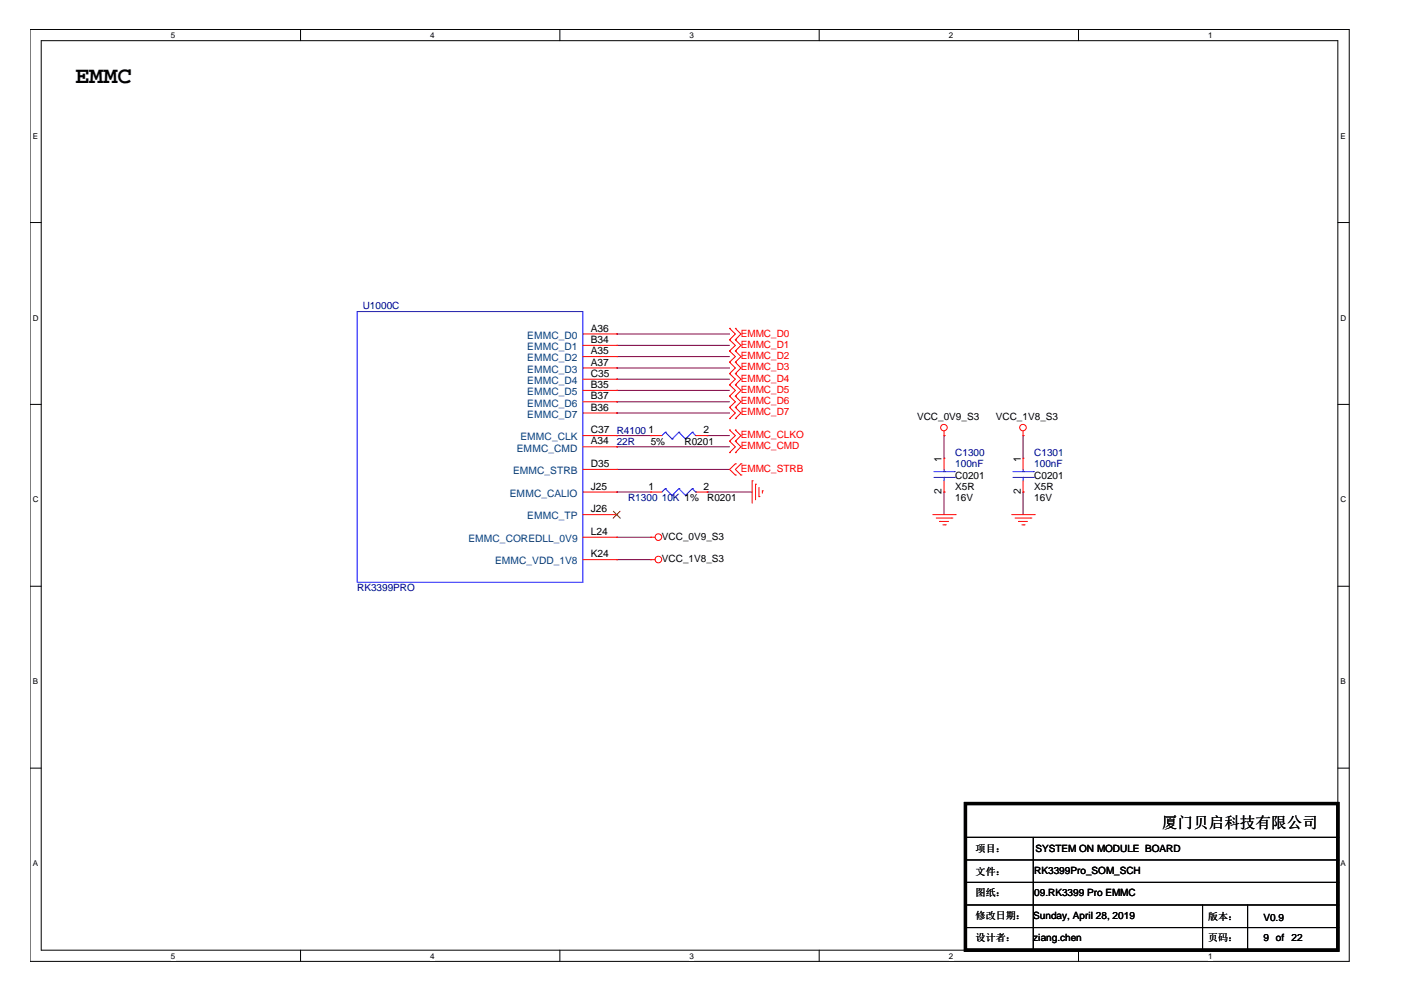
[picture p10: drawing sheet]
<svg xmlns="http://www.w3.org/2000/svg" width="297mm" height="210mm" viewBox="0 0 297 210" stroke-linecap="round" stroke-linejoin="round" font-family="sans-serif">
<path d="M6.3 6.2h279.2v197.2h-279.2zM8.7 8.6h274.3v192.5h-274.3z" fill="none" stroke="#000" stroke-width=".21"/>
<g fill="#fff">
<path d="M36.2 6.5h.9v1.9h-.9z"/>
<path d="M36.2 201.3h.9v1.9h-.9z"/>
</g>
<path d="M63.6 6.2v2.4M63.6 201.1v2.3" fill="none" stroke="#000" stroke-width=".21"/>
<g fill="#fff">
<path d="M91 6.5h.9v1.9h-.9z"/>
<path d="M91 201.3h.9v1.9h-.9z"/>
</g>
<path d="M118.4 6.2v2.4M118.4 201.1v2.3" fill="none" stroke="#000" stroke-width=".21"/>
<g fill="#fff">
<path d="M145.9 6.5h.9v1.9h-.9z"/>
<path d="M145.9 201.3h.9v1.9h-.9z"/>
</g>
<path d="M173.3 6.2v2.4M173.3 201.1v2.3" fill="none" stroke="#000" stroke-width=".21"/>
<g fill="#fff">
<path d="M200.7 6.5h1v1.9h-1z"/>
<path d="M200.7 201.3h1v1.9h-1z"/>
</g>
<path d="M228.2 6.2v2.4M228.2 201.1v2.3" fill="none" stroke="#000" stroke-width=".21"/>
<g fill="#fff">
<path d="M255.6 6.5h.9v1.9h-.9z"/>
<path d="M255.6 201.3h.9v1.9h-.9z"/>
<path d="M6.9 27.8h1.2v1.9h-1.2z"/>
<path d="M283.6 27.8h1.2v1.9h-1.2z"/>
<path d="M6.9 66.3h1.3v1.9h-1.3z"/>
<path d="M283.6 66.3h1.3v1.9h-1.3z"/>
</g>
<path d="M6.3 47.1h2.4M283 47.1h2.4" fill="none" stroke="#000" stroke-width=".21"/>
<g fill="#fff">
<path d="M6.9 104.8h1.3v1.9h-1.3z"/>
<path d="M283.6 104.8h1.3v1.9h-1.3z"/>
</g>
<path d="M6.3 85.6h2.4M283 85.6h2.4" fill="none" stroke="#000" stroke-width=".21"/>
<g fill="#fff">
<path d="M6.9 143.3h1.2v1.9h-1.2z"/>
<path d="M283.6 143.3h1.2v1.9h-1.2z"/>
</g>
<path d="M6.3 124.1h2.4M283 124.1h2.4" fill="none" stroke="#000" stroke-width=".21"/>
<g fill="#fff">
<path d="M6.9 181.8h1.2v1.9h-1.2z"/>
<path d="M283.6 181.8h1.2v1.9h-1.2z"/>
</g>
<g fill="none" stroke="#000" stroke-width=".21">
<path d="M6.3 162.5h2.4M204.3 177.2h78.7M218.6 177.2v23.9M283 177.2h.1M283 162.5h2.4M204.3 186.7h78.7M204.3 191.5h78.7M204.3 196.3h78.7M204.3 182h78.7M254.4 191.5v9.6M263.9 191.5v9.6M283 186.7h.1"/>
<path d="M283 191.5h.1M283 196.3h.1M283 182h.1M218.6 201.1h.1M254.4 201.1h.1M263.9 201.1h.1"/>
</g>
<g fill="none" stroke="#800040" stroke-width=".21">
<path d="M130.5 70.7h.1M130.5 77.9h.1M130.5 75.5h.1M130.5 73.1h.1M130.5 70.7h23.8M130.5 77.9h23.8M130.5 75.5h23.8M130.5 73.1h23.8M130.5 99.3h.1M130.5 94.5h.1M130.5 87.4h.1M130.5 85h.1"/>
<path d="M130.5 82.6h.1M130.5 80.2h.1M130.5 92.2h.1M130.5 99.3h23.8M130.5 94.5h23.8M130.5 87.4h23.8M130.5 85h23.8M130.5 82.6h23.8M130.5 80.2h23.8M130.5 92.2h7.2M149.6 92.2h.1M149.6 92.2h4.7"/>
<path d="M199.7 92.2h.1M199.7 92.2v4.8M216.5 92.2h.1M216.5 92.2v4.8M130.5 104.1h.1M130.5 113.7h.1M130.5 118.4h.1M130.5 104.1h7.2M130.5 113.7h7.2M130.5 118.4h7.2M149.6 104.1h.1M149.6 104.1h9.5"/>
<path d="M199.7 104.1h.1M199.7 104.1v4.8M216.5 104.1h.1M216.5 104.1v4.8"/>
</g>
<g fill="none" stroke="#f00" stroke-width=".21">
<path d="M123.3 75.5h7.2M123.3 73.1h7.2M123.3 77.9h7.2M123.3 70.7h7.2M130.5 75.5h.1M130.5 73.1h.1M130.5 77.9h.1M130.5 70.7h.1M154.3 71.9h.1M154.3 69.5h.1M154.3 74.3h.1M154.3 76.6h.1"/>
<path d="M154.3 79.1h.1M154.3 69.5l1.3 1.2-1.3 1.2M154.3 71.9l1.3 1.2-1.3 1.2M154.3 74.3l1.3 1.2-1.3 1.1M154.3 76.6l1.3 1.3-1.3 1.2M154.3 79.1l1.3 1.1-1.3 1.2M155.6 71.9h.1M155.6 69.5h.1M155.6 74.3h.1M155.6 76.6h.1M155.6 79.1h.1M155.6 69.5l1.2 1.2-1.2 1.2"/>
<path d="M155.6 71.9l1.2 1.2-1.2 1.2M155.6 74.3l1.2 1.2-1.2 1.1M155.6 76.6l1.2 1.3-1.2 1.2M155.6 79.1l1.2 1.1-1.2 1.2M123.3 82.6h7.2M123.3 80.2h7.2M123.3 99.3h7.2M123.3 87.4h7.2M123.3 85h7.2M123.3 92.2h7.2M123.3 94.5h7.2M130.5 82.6h.1"/>
<path d="M130.5 80.2h.1M130.5 99.3h.1M130.5 87.4h.1M130.5 85h.1M130.5 92.2h.1M130.5 94.5h.1M137.7 92.2h.1M137.7 92.2h2.3M147.2 92.2h2.4M149.6 92.2h.1M154.3 95.8h.1M154.3 93.4h.1"/>
<path d="M154.3 91h.1M154.3 81.4h.1M154.3 83.8h.1M154.3 86.2h.1M154.3 88.6h.1M154.3 93.4l1.3 1.1-1.3 1.3M154.3 91l1.3 1.2-1.3 1.2M154.3 81.4l1.3 1.2-1.3 1.2M154.3 83.8l1.3 1.2-1.3 1.2M154.3 86.2l1.3 1.2-1.3 1.2M155.6 98.1h.1M155.6 95.8h.1"/>
<path d="M155.6 93.4h.1M155.6 91h.1M155.6 81.4h.1M155.6 83.8h.1M155.6 86.2h.1M155.6 88.6h.1M155.6 98.1l-1.3 1.2 1.3 1.2M155.6 93.4l1.2 1.1-1.2 1.3M155.6 91l1.2 1.2-1.2 1.2M155.6 81.4l1.2 1.2-1.2 1.2M155.6 83.8l1.2 1.2-1.2 1.2M155.6 86.2l1.2 1.2-1.2 1.2"/>
<path d="M156.8 98.1h.1M156.8 98.1l-1.2 1.2 1.2 1.2M199.7 92.2h.1M199.7 97h.1M199.7 91.2v1M199.7 97v2.3M216.5 92.2h.1M216.5 97h.1M216.5 91.2v1M216.5 97v2.3M123.3 108.9h7.2M123.3 113.7h7.2"/>
<path d="M123.3 118.4h7.2M123.3 104.1h7.2M130.5 118.4h.1M130.5 108.9h.1M130.5 104.1h.1M130.5 113.7h.1M137.7 113.7h.1M137.7 118.4h.1M137.7 104.1h.1M137.7 113.7h.9M137.7 118.4h.9M137.7 104.1h2.3"/>
<path d="M147.2 104.1h2.4M149.6 104.1h.1M155.6 100.5h.1M156.8 100.5h.1M159.1 101.7h.1M159.1 101.7v4.8M159.9 102.5h.1M159.9 102.5v3.3M160.6 105.1h.1M160.6 103.1v2M161.3 103.9h.1M161.3 103.9v.5"/>
<path d="M197.4 108.9h4.7M198.1 109.6h3.3M198.8 110.3h.1M198.8 110.3h1.9M199.5 111.1h.5M199.7 104.1h.1M199.7 101.7v2.4M200 111.1h.1M201.4 109.6h.1M202.1 108.9h.1M214 108.9h4.8M214.8 109.6h3.3"/>
<path d="M215.5 110.3h.1M215.5 110.3h1.9M216.2 111.1h.5M216.5 104.1h.1M216.5 101.7v2.4M216.7 111.1h.1M218.1 109.6h.1M218.8 108.9h.1"/>
<circle cx="199.7" cy="90.5" r=".69"/>
<circle cx="216.4" cy="90.5" r=".69"/>
<circle cx="139.3" cy="118.4" r=".7"/>
<circle cx="139.3" cy="113.7" r=".7"/>
</g>
<path d="M204.3 170h78.7v31.1h-78.7z" fill="none" stroke="#000" stroke-width=".68"/>
<g fill="none" stroke="#00f" stroke-width=".21">
<path d="M75.6 65.9h47.7v57.3h-47.7zM140.8 91.5h.1M140.8 91.5l-.8 .7M140.8 91.5l1.4 1.4M142.2 92.9h.1M143.6 91.5h.1M143.6 91.5l-1.4 1.4M143.6 91.5l1.4 1.4M145 92.9h.1M146.5 91.5h.1M146.5 91.5l-1.5 1.4M146.5 91.5l.7 .7"/>
<path d="M147.2 92.2h.1M197.6 99.8h4.3M199.7 99.8h.1M199.7 99.3v.5M201.9 99.8h.1M214.3 99.8h4.3M216.5 99.8h.1M216.5 99.3v.5M218.6 99.8h.1M140.8 103.4h.1M140.8 103.4l-.8 .7M140.8 103.4l1.4 1.4"/>
<path d="M142.2 104.8h.1M143.6 103.4h.1M143.6 103.4l-1.4 1.4M143.6 103.4l1.4 1.4M145 104.8h.1M146.5 103.4h.1M146.5 103.4l-1.5 1.4M146.5 103.4l.7 .7M147.2 104.1h.1M197.6 101h4.3M199.7 101h.1M199.7 101v.7"/>
<path d="M201.9 101h.1M214.3 101h4.3M216.5 101h.1M216.5 101v.7M218.6 101h.1"/>
</g>
<path d="M129.8 108.2l1.4 1.5M131.2 108.2l-1.5 1.5" fill="none" stroke="#804000" stroke-width=".21"/>
<text font-size="5" x="15.9" y="17.6">EMMC</text>
<text font-size="3.3" x="245.8" y="175.1">厦门贝启科技有限公司</text>
<g font-size="2.2" fill="#004080">
<text x="111.5" y="71.7">EMMC_D0</text>
<text x="111.5" y="76.5">EMMC_D2</text>
<text x="111.5" y="74.1">EMMC_D1</text>
<text x="111.5" y="83.6">EMMC_D5</text>
<text x="111.5" y="81.3">EMMC_D4</text>
<text x="111.5" y="78.9">EMMC_D3</text>
<text x="111.5" y="88.4">EMMC_D7</text>
<text x="111.5" y="86">EMMC_D6</text>
<text x="109.3" y="95.6">EMMC_CMD</text>
<text x="110.1" y="93.2">EMMC_CLK</text>
<text x="108.5" y="100.3">EMMC_STRB</text>
<text x="107.9" y="105.1">EMMC_CALIO</text>
<text x="111.5" y="109.9">EMMC_TP</text>
<text x="99.1" y="114.7">EMMC_COREDLL_0V9</text>
<text x="104.7" y="119.4">EMMC_VDD_1V8</text>
</g>
<g font-size="2.2">
<text x="125" y="70.2">A36</text>
<text x="125" y="74.9">A35</text>
<text x="125" y="72.6">B34</text>
<text x="125" y="77.4">A37</text>
<text x="125" y="82.1">B35</text>
<text x="125" y="79.7">C35</text>
<text x="125" y="86.9">B36</text>
<text x="125" y="84.5">B37</text>
<text x="125" y="91.7">C37</text>
<text x="125" y="94">A34</text>
<text x="137.2" y="91.7">1</text>
<text x="148.8" y="91.7">2</text>
<text x="125" y="98.8">D35</text>
<text x="199.2" y="97.7" transform="rotate(-90 199.2 97.7)">1</text>
<text x="215.9" y="97.7" transform="rotate(-90 215.9 97.7)">1</text>
<text x="125" y="103.6">J25</text>
<text x="137.2" y="103.6">1</text>
<text x="148.8" y="103.6">2</text>
<text x="199.2" y="104.6" transform="rotate(-90 199.2 104.6)">2</text>
<text x="215.9" y="104.6" transform="rotate(-90 215.9 104.6)">2</text>
<text x="125" y="108.4">J26</text>
<text x="125" y="113.2">L24</text>
<text x="125" y="117.9">K24</text>
</g>
<g font-size="2.1" fill="#000080">
<text x="76.8" y="65.5">U1000C</text>
<text x="130.5" y="91.8">R4100</text>
<text x="130.5" y="94.1">22R</text>
<text x="202.1" y="96.5">C1300</text>
<text x="202.1" y="98.9">100nF</text>
<text x="218.8" y="96.5">C1301</text>
<text x="218.8" y="98.9">100nF</text>
<text x="132.9" y="106.1">R1300</text>
<text x="140" y="106.1">10K 1%</text>
<text x="75.6" y="125.2">RK3399PRO</text>
</g>
<g font-size="2.1" fill="#f00">
<text x="156.8" y="71.2">EMMC_D0</text>
<text x="156.8" y="73.6">EMMC_D1</text>
<text x="156.8" y="76">EMMC_D2</text>
<text x="156.8" y="78.4">EMMC_D3</text>
<text x="156.8" y="80.7">EMMC_D4</text>
<text x="156.8" y="83.2">EMMC_D5</text>
<text x="156.8" y="85.5">EMMC_D6</text>
<text x="156.8" y="87.9">EMMC_D7</text>
<text x="156.8" y="95.1">EMMC_CMD</text>
<text x="156.8" y="92.7">EMMC_CLKO</text>
<text x="156.8" y="99.8">EMMC_STRB</text>
</g>
<g font-size="2.1">
<text x="194" y="88.9">VCC_0V9_S3</text>
<text x="210.7" y="88.9">VCC_1V8_S3</text>
<text x="137.7" y="94.1">5%</text>
<text x="144.8" y="94.1">R0201</text>
<text x="202.1" y="101.3">C0201</text>
<text x="218.8" y="101.3">C0201</text>
<text x="149.6" y="106.1">R0201</text>
<text x="202.1" y="103.7">X5R</text>
<text x="202.1" y="106.1">16V</text>
<text x="218.8" y="103.7">X5R</text>
<text x="218.8" y="106.1">16V</text>
<text x="140" y="114.2">VCC_0V9_S3</text>
<text x="140" y="119">VCC_1V8_S3</text>
<text x="206.4" y="185.1">文件：</text>
<text x="206.4" y="180.3">项目：</text>
<text x="218.8" y="184.8">RK3399Pro_SOM_SCH</text>
<text x="219.1" y="180.3">SYSTEM ON MODULE BOARD</text>
<text x="206.4" y="189.6">图纸：</text>
<text x="218.8" y="189.6">09.RK3399 Pro EMMC</text>
<text x="206.4" y="194.4">修改日期：</text>
<text x="218.6" y="194.4">Sunday, April 28, 2019</text>
<text x="255.6" y="194.6">版本：</text>
<text x="267.3" y="194.9">V0.9</text>
<text x="206.4" y="199.2">设计者：</text>
<text x="218.6" y="199.2">ziang.chen</text>
<text x="255.6" y="199.2">页码：</text>
<text x="267.3" y="199.2">9 of</text>
<text x="273.3" y="199.2">22</text>
</g>
<g font-size="1.7">
<text x="36.2" y="8">5</text>
<text x="91" y="8">4</text>
<text x="145.9" y="8">3</text>
<text x="200.7" y="8">2</text>
<text x="255.6" y="8">1</text>
<text x="6.9" y="29.4">E</text>
<text x="283.6" y="29.4">E</text>
<text x="6.9" y="67.8">D</text>
<text x="283.6" y="67.8">D</text>
<text x="6.9" y="106.3">C</text>
<text x="283.6" y="106.3">C</text>
<text x="6.9" y="144.8">B</text>
<text x="283.6" y="144.8">B</text>
<text x="6.9" y="183.3">A</text>
<text x="283.6" y="183.3">A</text>
<text x="36.2" y="202.8">5</text>
<text x="91" y="202.8">4</text>
<text x="145.9" y="202.8">3</text>
<text x="200.7" y="202.8">2</text>
<text x="255.6" y="202.8">1</text>
</g>
</svg>
